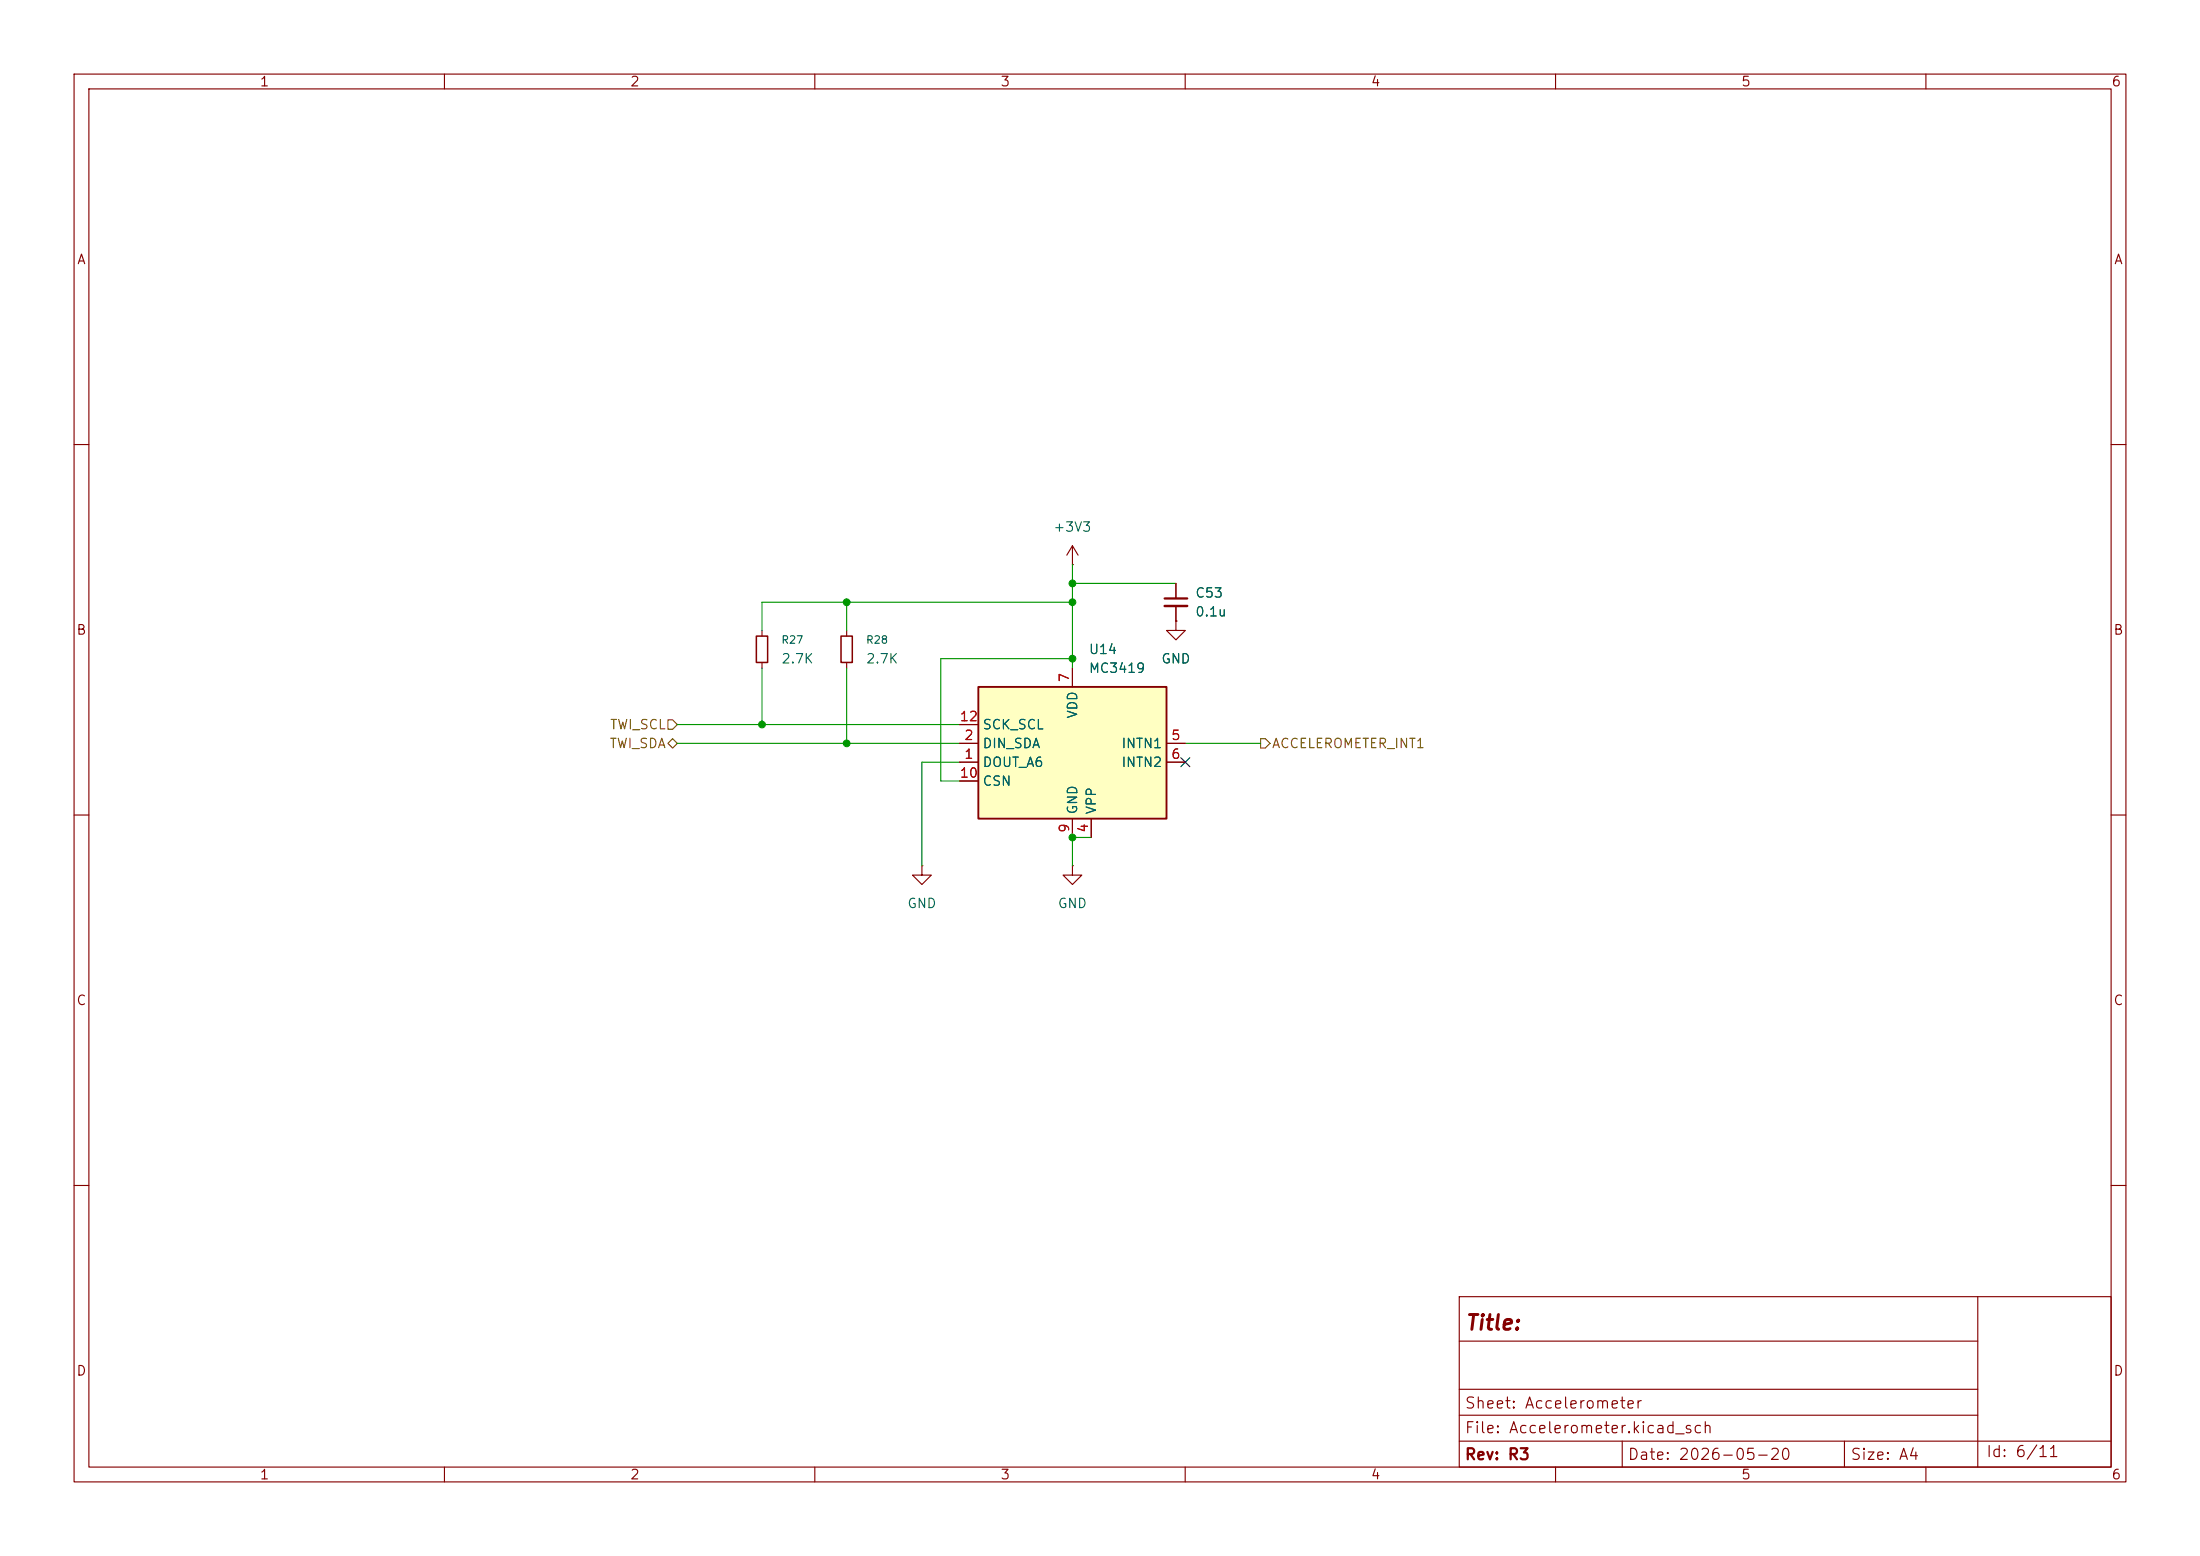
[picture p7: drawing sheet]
<svg xmlns="http://www.w3.org/2000/svg" width="297mm" height="210mm" viewBox="0 0 297 210" stroke-linecap="round" stroke-linejoin="round" font-family="sans-serif">
<g fill="none" stroke="#840000" stroke-width=".15">
<path d="M10 10h277v190h-277zM12 12h273v186h-273zM60 10v2M110 10v2M160 10v2M210 10v2M260 10v2M10 60h2M285 60h2M10 110h2M285 110h2M10 160h2"/>
<path d="M197 175h88v23h-88zM267 175v23M285 160h2M60 198v2M110 198v2M160 198v2M197 194.5h88M197 191h70M197 187.5h70M197 181h70M210 198v2M219 194.5v3.5"/>
<path d="M249 194.5v3.5M260 198v2"/>
</g>
<path d="M132.1 92.7h25.4v17.8h-25.4z" fill="#ffffc2"/>
<path d="M132.1 92.7h25.4v17.8h-25.4z" fill="none" stroke="#840000" stroke-width=".25"/>
<g fill="none" stroke="#840000" stroke-width=".15">
<path d="M144.8 76.2h.1M144.8 73.7v2.5M144.8 73.7l-.8 1.2M144.8 73.7l.7 1.2M158.7 78.7v2.1M102.9 85.1v.8M102.9 89.4v.8M114.3 85.1v.8M114.3 89.4v.8M129.5 97.8h2.6M144.8 90.2v2.5M158.7 83.8v1.3h1.3l-1.3 1.3-1.2-1.3h1.2"/>
<path d="M158.7 83.8h.1M158.7 81.8v2M124.5 116.8v1.3h1.2l-1.2 1.3-1.3-1.3h1.3M124.5 116.8h.1M129.5 102.9h2.6M129.5 100.3h2.6M129.5 105.4h2.6M144.8 116.8v1.3h1.2l-1.2 1.3-1.3-1.3h1.3M144.8 116.8h.1M144.8 110.5v2.5M147.3 110.5v2.5M157.5 102.9h2.5"/>
<path d="M157.5 100.3h2.5"/>
</g>
<path d="M157.2 80.8h3.1" fill="none" stroke="#840000" stroke-width=".3"/>
<path d="M157.2 81.8h3.1" fill="none" stroke="#840000" stroke-width=".33"/>
<path d="M102.1 85.9h1.5v3.5h-1.5zM113.5 85.9h1.6v3.5h-1.6z" fill="none" stroke="#840000" stroke-width=".2"/>
<path d="M90.2 97.2h.6l.6 .6-.6 .6h-.6zM170.2 99.7h.6l.6 .6-.6 .7h-.6zM90.2 100.3l.6-.6 .6 .6-.6 .7z" fill="none" stroke="#725600" stroke-width=".15"/>
<path d="M144.8 76.2v14M144.8 78.7h13.9M91.4 97.8h38.1M102.9 90.2v7.6M114.3 81.3v3.8M114.3 90.2v10.1M144.8 88.9h-17.8v16.5h2.5M144.8 81.3h-41.9v3.8M91.4 100.3h38.1M129.5 102.9h-5v13.9M147.3 113h-2.5v3.8M160 100.3h10.2" fill="none" stroke="#009600" stroke-width=".15"/>
<path d="M159.4 102.3l1.2 1.2M160.6 102.3l-1.2 1.2" fill="none" stroke="#000084" stroke-width=".15"/>
<g fill="#009600" stroke="#009600" stroke-width=".14">
<circle cx="144.8" cy="78.7" r=".46"/>
<circle cx="144.8" cy="81.3" r=".46"/>
<circle cx="144.8" cy="113" r=".46"/>
<circle cx="114.3" cy="81.3" r=".46"/>
<circle cx="114.3" cy="100.3" r=".46"/>
<circle cx="102.9" cy="97.8" r=".46"/>
<circle cx="144.8" cy="88.9" r=".46"/>
</g>
<text font-size="2" fill="#840000" x="197.7" y="180">Title:</text>
<g font-size="1.5" fill="#840000">
<text x="197.6" y="190.5">Sheet: Accelerometer</text>
<text x="197.6" y="193.8">File: Accelerometer.kicad_sch</text>
<text x="197.6" y="197.4">Rev: R3</text>
<text x="219.6" y="197.4">Date: 2026-05-20</text>
<text x="249.7" y="197.4">Size: A4</text>
<text x="268" y="197">Id: 6/11</text>
</g>
<g font-size="1.3" fill="#840000">
<text x="35" y="12">1</text>
<text x="85" y="12">2</text>
<text x="135" y="12">3</text>
<text x="185" y="12">4</text>
<text x="235" y="12">5</text>
<text x="285" y="12">6</text>
<text x="10.3" y="36">A</text>
<text x="285.3" y="36">A</text>
<text x="10.2" y="86">B</text>
<text x="285.2" y="86">B</text>
<text x="10.2" y="136">C</text>
<text x="285.2" y="136">C</text>
<text x="10.2" y="186">D</text>
<text x="285.2" y="186">D</text>
<text x="35" y="200">1</text>
<text x="85" y="200">2</text>
<text x="135" y="200">3</text>
<text x="185" y="200">4</text>
<text x="235" y="200">5</text>
<text x="285" y="200">6</text>
</g>
<g font-size="1.3" fill="#006464">
<text x="142.1" y="72.1">+3V3</text>
<text x="161.3" y="81">C53</text>
<text x="161.3" y="83.5">0.1u</text>
<text x="105.4" y="89.9">2.7K</text>
<text x="116.8" y="89.9">2.7K</text>
<text x="146.9" y="88.6">U14</text>
<text x="156.7" y="89.9">GND</text>
<text x="146.9" y="91.1">MC3419</text>
<text x="132.6" y="101.3">DIN_SDA</text>
<text x="132.6" y="98.8">SCK_SCL</text>
<text x="145.7" y="97.1" transform="rotate(-90 145.7 97.1)">VDD</text>
<text x="151.3" y="101.3">INTN1</text>
<text x="132.6" y="103.8">DOUT_A6</text>
<text x="132.6" y="106.4">CSN</text>
<text x="151.3" y="103.8">INTN2</text>
<text x="145.7" y="110" transform="rotate(-90 145.7 110)">GND</text>
<text x="148.3" y="110" transform="rotate(-90 148.3 110)">VPP</text>
<text x="122.4" y="122.9">GND</text>
<text x="142.7" y="122.9">GND</text>
</g>
<g font-size="1.3" fill="#a90000">
<text x="144.6" y="92.2" transform="rotate(-90 144.6 92.2)">7</text>
<text x="129.5" y="97.7">12</text>
<text x="130.1" y="100.2">2</text>
<text x="158" y="100.2">5</text>
<text x="129.5" y="105.3">10</text>
<text x="130.1" y="102.7">1</text>
<text x="158" y="102.7">6</text>
<text x="144.6" y="112.5" transform="rotate(-90 144.6 112.5)">9</text>
<text x="147.2" y="112.5" transform="rotate(-90 147.2 112.5)">4</text>
</g>
<g font-size="1.3" fill="#725600">
<text x="82.2" y="101.3">TWI_SDA</text>
<text x="82.3" y="98.8">TWI_SCL</text>
<text x="171.6" y="101.3">ACCELEROMETER_INT1</text>
</g>
<g font-size="1" fill="#006464">
<text x="105.4" y="87.1">R27</text>
<text x="116.8" y="87.1">R28</text>
</g>
</svg>
